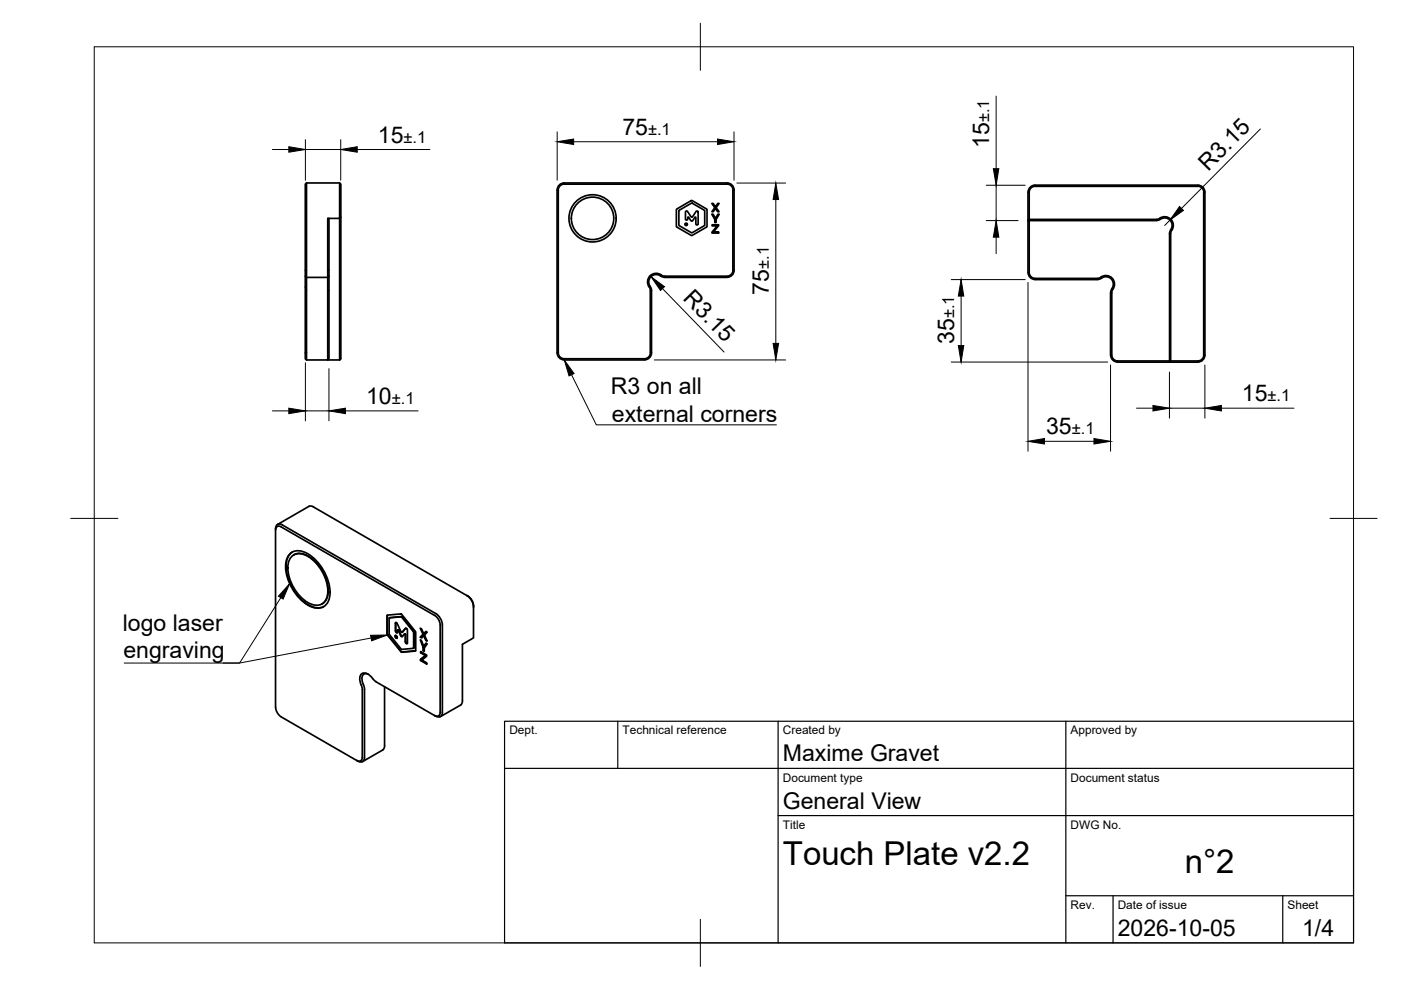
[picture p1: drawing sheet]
<svg xmlns="http://www.w3.org/2000/svg" width="297mm" height="210mm" viewBox="0 0 297 210" stroke-linecap="round" stroke-linejoin="round" font-family="sans-serif">
<!-- layer: Visible -->
<g fill="none" stroke="#000" stroke-width=".36">
<path d="M65 38.8v20l-.3-.2v-19.6zM65 38.8h7M119.6 39h34.5M119.6 39a1.26 1.26 0 0 0-1.2 1.3v34.5M154.1 39a1.26 1.26 0 0 1 1.3 1.3v17a1.22 1.22 0 0 1-1.3 1.3l-13.7-.1a1.86 1.86 0 0 0-2.6 0 1.86 1.86 0 0 0 0 2.6l.1 .5M219.5 39.3h34.5a1.49 1.49 0 0 1 1.5 1.5v34.5a1.49 1.49 0 0 1-1.5 1.5M219.5 39.5h34.5a1.23 1.23 0 0 1 1.2 1.3v34.5a1.26 1.26 0 0 1-1.2 1.2h-5.8l-.2 .3v-27.3l.1-.6a1.64 1.64 0 0 0 0-2.2 1.64 1.64 0 0 0-2.3-.1l-.6 .2M219.5 39.3a1.52 1.52 0 0 0-1.5 1.5v17a1.49 1.49 0 0 0 1.5 1.5M219.5 39.5a1.26 1.26 0 0 0-1.3 1.2v5.8M69.7 58.6l-.2 .2v17.5h-4.5M69.7 58.6v17.5l-.2 .2h2.5M69.7 46.3v12.3"/>
<path d="M72.3 46.1v-7.1l-.3-.2v7.5h-2.5v12.5h-4.5v17.5l-.3-.2v-17.5M72.3 46.1v30l-.3 .2v-30zM118.1 40.3v34.5M118.1 40.3a1.49 1.49 0 0 1 1.5-1.5h34.5a1.49 1.49 0 0 1 1.5 1.5v17a1.49 1.49 0 0 1-1.5 1.5M140.9 58.8h13.2M140.9 58.8l-.6-.1a1.62 1.62 0 0 0-2.1-.2 1.62 1.62 0 0 0-.4 2.2M143.5 44.3l3-1.8h.3l3.1 1.9v3.7l-3.2 1.8-3.2-1.8zM144 44.6l2.6-1.5 2.7 1.5 .1 3.2-2.7 1.6-2.7-1.5zM145.4 44.8h.3l.9 1.3 .2-.1 .8-1.2a.24 .24 0 0 1 .2-.1 .24 .24 0 0 1 .2 .3v2.4a.24 .24 0 0 1-.2 .3 .24 .24 0 0 1-.3-.3v-1.3h-.2l-.6 .8-.2-.1-.6-.8-.1 .4a.24 .24 0 0 1-.2 .3 .24 .24 0 0 1-.3-.3zM150.9 45.4h.3l.5 .9 .5-.9h.3l-.7 1.1v.7h-.2v-.7zM150.9 43.1h.3l.5 .8 .5-.8h.3l-.7 .9 .7 .9h-.3l-.5-.7-.5 .7h-.3l.7-.9zM151 47.7h1.4v.2l-1.1 1.3h1.1v.2h-1.4v-.2l1.1-1.3h-1.1z"/>
<path d="M218.2 46.8v11a1.26 1.26 0 0 0 1.3 1.2M219.5 59h13.2M219.5 59.3h13.2M233.4 58.8a1.86 1.86 0 0 1 2.5 .3 1.86 1.86 0 0 1-.1 2.5l-.1 13.7a1.26 1.26 0 0 0 1.3 1.2h11M233.4 58.8l-.7 .2M233.5 59a1.62 1.62 0 0 1 2.2 .3 1.62 1.62 0 0 1-.1 2.2l-.1 .6M233.6 59l-.9 .3M245.2 46.5h-27l-.2 .3h27.2M245.2 46.5l.5-.1a1.86 1.86 0 0 1 2.5 .1 1.86 1.86 0 0 1 .1 2.5l-.1 27.5M118.1 74.8a1.49 1.49 0 0 0 1.5 1.5M118.4 74.8a1.26 1.26 0 0 0 1.2 1.3h17a1.26 1.26 0 0 0 1.3-1.3M119.6 76.3h17"/>
<path d="M137.8 60.7l.3 .9v13.2M137.9 61.6v13.2M138.1 74.8a1.49 1.49 0 0 1-1.5 1.5M235.5 62.1v13.2M235.5 75.3a1.49 1.49 0 0 0 1.5 1.5M237 76.8h17M59.6 111.7l32.5 18.8M59.6 111.7a.72 .72 0 0 0-.8-.1 .72 .72 0 0 0-.4 .8M59.8 111.3l32.6 18.8 1 1 .4 1.4M59.8 111.3a.94 .94 0 0 0-1.1 0 .94 .94 0 0 0-.3 1.1v37.6M61.7 117.3a3.6 3.6 0 0 1 4.3 .6 10.2 10.2 0 0 1 3.9 8.6 2.61 2.61 0 0 1-3.8 2.2 9.9 9.9 0 0 1-5.5-9.5l.2-.8zM62 117a3.8 3.8 0 0 0-1.3 4 10.2 10.2 0 0 0 5.4 7.6 2.99 2.99 0 0 0 2.6 0"/>
<path d="M62 117.8a3.2 3.2 0 0 1 4 .6 9.1 9.1 0 0 1 3.4 7.7 2.36 2.36 0 0 1-3.4 2 8.9 8.9 0 0 1-4.9-8.5l.2-.8zM62.4 117.6l-.1 .1M62.4 117.6a3.7 3.7 0 0 1 4 1.1 8.9 8.9 0 0 1 3.1 7.7l-.6 1.2-.5 .4M66.4 107.5l32.6 18.8M66.5 107.5l-.6-.2-.4 .1-6.7 3.8M68.3 128v.1M82 130.5l3.2-.2 2.9 3.7v4l-3 .3-3-3.7zM82.1 130.4l.1 4.1 3 3.7 2.9-.2M82.5 131l2.6-.2 2.6 3.1v3.5l-2.6 .3-2.5-3.2zM82.6 131l2.6-.3 2.5 3.2 .1 3.4-.1 .1M83.8 134.7l.1 .4 .3 .2M83.9 132l.3 .1 .9 1.9 .1 .1 .8-.9 .3 .1v3.2l-.2-.1-.2-.3v-1.6l-.2-.1-.6 .6-.7-1.4-.1 .1-.1 .4-.3-.1z"/>
<path d="M83.9 132v1.8l.4 .3M84.3 133.6h.2l.5 1.1 .3 .2M85.3 134l-.1 .1M85.3 134h.1M85.7 134.4h.2l.1 .1v1.6l.4 .3M86 133.2l-.7 .8M89.1 133.2l.3 .1 .4 1.1 .5-.5 .3 .1-.6 .7 .6 1.2-.3-.1-.5-1-.4 .4-.3-.1 .6-.6zM89.1 135.7l.3 .1 .4 1.3 .5-.7 .3 .1-.6 .9v.7l-.3-.2v-.7zM89.2 138.1l1.3 .8v.2l-1 .8 1 .6v.3l-1.3-.8v-.2l1-.8-1-.6zM89.2 135l.3 .2M89.2 139.8v.2M89.3 135.8l.5 1.4h-.1"/>
<path d="M89.3 138.2l-.1 .2M89.3 138.4l.9 .6M89.3 133.3l.4 1.2M89.8 134.4l-.7 .7M89.8 137.2l-.1 .7M89.8 137.9l.2 .1M89.8 134.8l.1-.1 .4 1.1M90.3 138.9l-1.1 .9M90.3 133.9l-.5 .5M90.4 136.4l-.6 .7M90.4 135.7l.1 .1M92.2 130.5a2.58 2.58 0 0 1 1.1 2v18.5"/>
<path d="M93.8 132.5v18.5M99 126.3l.2 .1M99 126.3l1 1 .4 1.4M99.2 126.4a2.57 2.57 0 0 1 1.2 2.3M100.4 128.7v6.5l-2.4 1.4v12.3l-.4 .6-4.2 2.4M58.4 149.9a2.58 2.58 0 0 0 1.2 2.1l16 9.2M78.1 143a.96 .96 0 0 0-1.2 .1 .96 .96 0 0 0-.1 1.1l.5 2-.1 14.8a.91 .91 0 0 1-1.6 .2M79 143.9a1.94 1.94 0 0 0-2.2-1.1 2.11 2.11 0 0 0-.1 2.8l.1 15a.72 .72 0 0 1-.3 .7 .72 .72 0 0 1-.9-.1M79 143.9l.7 .6M79.7 144.5l12.4 7.2M81.1 159l-4.2 2.5M81.5 145.6v12.5l-.1 .6-.3 .3"/>
<path d="M89.2 140l1.3 .7M93.3 151a.72 .72 0 0 1-.3 .8 .72 .72 0 0 1-.9-.1M93.8 151a.93 .93 0 0 1-.6 1 .93 .93 0 0 1-1.1-.3"/>
<circle cx="125.6" cy="46.3" r="5"/>
<circle cx="125.6" cy="46.3" r="4.5"/>
<circle cx="145.5" cy="47.6" r=".26"/>
<circle cx="84" cy="135" r=".26"/>
</g>
<!-- layer: BORDER -->
<path d="M20 9.9h267v190h-267zM148.5 4.9v10M15 109.9h10M282 109.9h10M148.5 194.9v10" fill="none" stroke="#000" stroke-width=".21"/>
<!-- layer: TITLEBLOCK -->
<path d="M107 152.9h180v47h-180zM131 152.9v10M165 152.9v47M226 152.9v47M107 162.9h180M165 172.9h122M226 189.9h61M236 189.9v10M272 189.9v10" fill="none" stroke="#000" stroke-width=".25"/>
<!-- layer: Leaders -->
<path d="M119.6 76.3l2.1 2.9-1.1 .5zM61.4 123.8l-1.4 3.2-1-.6zM78.6 134.7l3.5-.1-3.3 1.3z" fill="#000" stroke="#000" stroke-width=".21"/>
<path d="M121.2 79.5l5.2 10.6h38.2M59.5 126.7l-8.7 13.9h-24.5M78.7 135.3l-27.9 5.3h-3.5" fill="none" stroke="#000" stroke-width=".21"/>
<!-- layer: FD_Dimensions -->
<g fill="none" stroke="#000" stroke-width=".21">
<path d="M57.7 31.7h3.5M64.7 29.6v8.6M64.7 31.7h7.5M72.2 29.6v8.6M75.7 31.7h15.4M118.1 28v10.2M121.6 30h30.5M155.6 28v10.2M156.2 38.8h10.4M209.1 39.3h8.3M211.2 20.4v15.4M211.2 39.3v7.5"/>
<path d="M267.2 27.3l-16.7 16.9M164.5 42.3v30.5M201.7 59.3h15.7M209.1 46.8h6.8M211.2 50.3v3.5M218 59.9v35.8M248 46.7l-1.1 1.1M64.7 76.9v12.3M69.7 78.2v11M138.7 76.3h27.9M140.5 61.2l13 13.4M201.7 76.8h33.1"/>
<path d="M203.8 62.8v10.5M235.5 77.4v18.3M247.9 78.9v9.8M255.5 77.4v11.3M57.7 87.1h3.5M64.7 87.1h5M73.2 87.1h15.4M221.4 93.6h10.5M241 86.5h3.5M247.9 86.5h7.6M259 86.5h15.3"/>
</g>
<g fill="#000" stroke="#000" stroke-width=".21">
<path d="M61.2 31.1l3.5 .6-3.5 .6zM72.2 31.7l3.5-.6v1.2zM118.1 30l3.5-.5v1.1zM152.1 29.5l3.5 .5-3.5 .6zM210.6 35.8h1.2l-.6 3.5zM164.5 38.8l.6 3.5h-1.2zM211.2 46.8l.6 3.5h-1.2zM250.1 43.8l.8 .8-2.9 2.1zM138 58.7l2.9 2.1-.9 .8zM163.9 72.8h1.2l-.6 3.5zM203.8 59.3l.5 3.5h-1.1zM203.2 73.3h1.1l-.5 3.5z"/>
<path d="M61.2 86.5l3.5 .6-3.5 .6zM69.7 87.1l3.5-.6v1.2zM218 93.6l3.4-.6v1.1zM231.9 93l3.6 .6-3.6 .5zM244.5 86l3.4 .5-3.4 .6zM255.5 86.5l3.5-.5v1.1z"/>
</g>
<g font-size="7">
<text x="166" y="183.4">Touch Plate v2.2</text>
<text x="251.2" y="185.2">n°2</text>
</g>
<g font-size="4.9">
<text x="132" y="28.6">75</text>
<text x="80.1" y="30.2">15</text>
<text x="209.7" y="31.4" transform="rotate(-90 209.7 31.4)">15</text>
<text x="256.2" y="36.4" transform="rotate(-45 256.2 36.4)">R3.15</text>
<text x="144.7" y="63.4" transform="rotate(46 144.7 63.4)">R3.15</text>
<text x="163" y="62.5" transform="rotate(-90 163 62.5)">75</text>
<text x="202.3" y="72.9" transform="rotate(-90 202.3 72.9)">35</text>
<text x="129.5" y="83.6">R3 on all</text>
<text x="77.6" y="85.7">10</text>
<text x="129.8" y="89.4">external corners</text>
<text x="263.3" y="85.1">15</text>
<text x="221.8" y="92.1">35</text>
<text x="26" y="133.7">logo laser</text>
<text x="26.2" y="139.5">engraving</text>
<text x="166" y="161.4">Maxime Gravet</text>
<text x="166" y="171.4">General View</text>
<text x="237" y="198.4">2026-10-05</text>
<text x="276.1" y="198.6">1/4</text>
</g>
<g font-size="3.5">
<text x="137.4" y="28.6">±.1</text>
<text x="209.7" y="26" transform="rotate(-90 209.7 26)">±.1</text>
<text x="85.6" y="30.2">±.1</text>
<text x="163" y="57.1" transform="rotate(-90 163 57.1)">±.1</text>
<text x="202.3" y="67.5" transform="rotate(-90 202.3 67.5)">±.1</text>
<text x="83.1" y="85.7">±.1</text>
<text x="268.8" y="85.1">±.1</text>
<text x="227.2" y="92.1">±.1</text>
</g>
<g font-size="2.5">
<text x="108" y="155.7">Dept.</text>
<text x="132" y="155.7">Technical reference</text>
<text x="166" y="155.7">Created by</text>
<text x="227" y="155.7">Approved by</text>
<text x="166" y="165.7">Document type</text>
<text x="227" y="165.7">Document status</text>
<text x="166" y="175.7">Title</text>
<text x="227" y="175.7">DWG No.</text>
<text x="227" y="192.7">Rev.</text>
<text x="237" y="192.7">Date of issue</text>
<text x="273" y="192.7">Sheet</text>
</g>
</svg>
